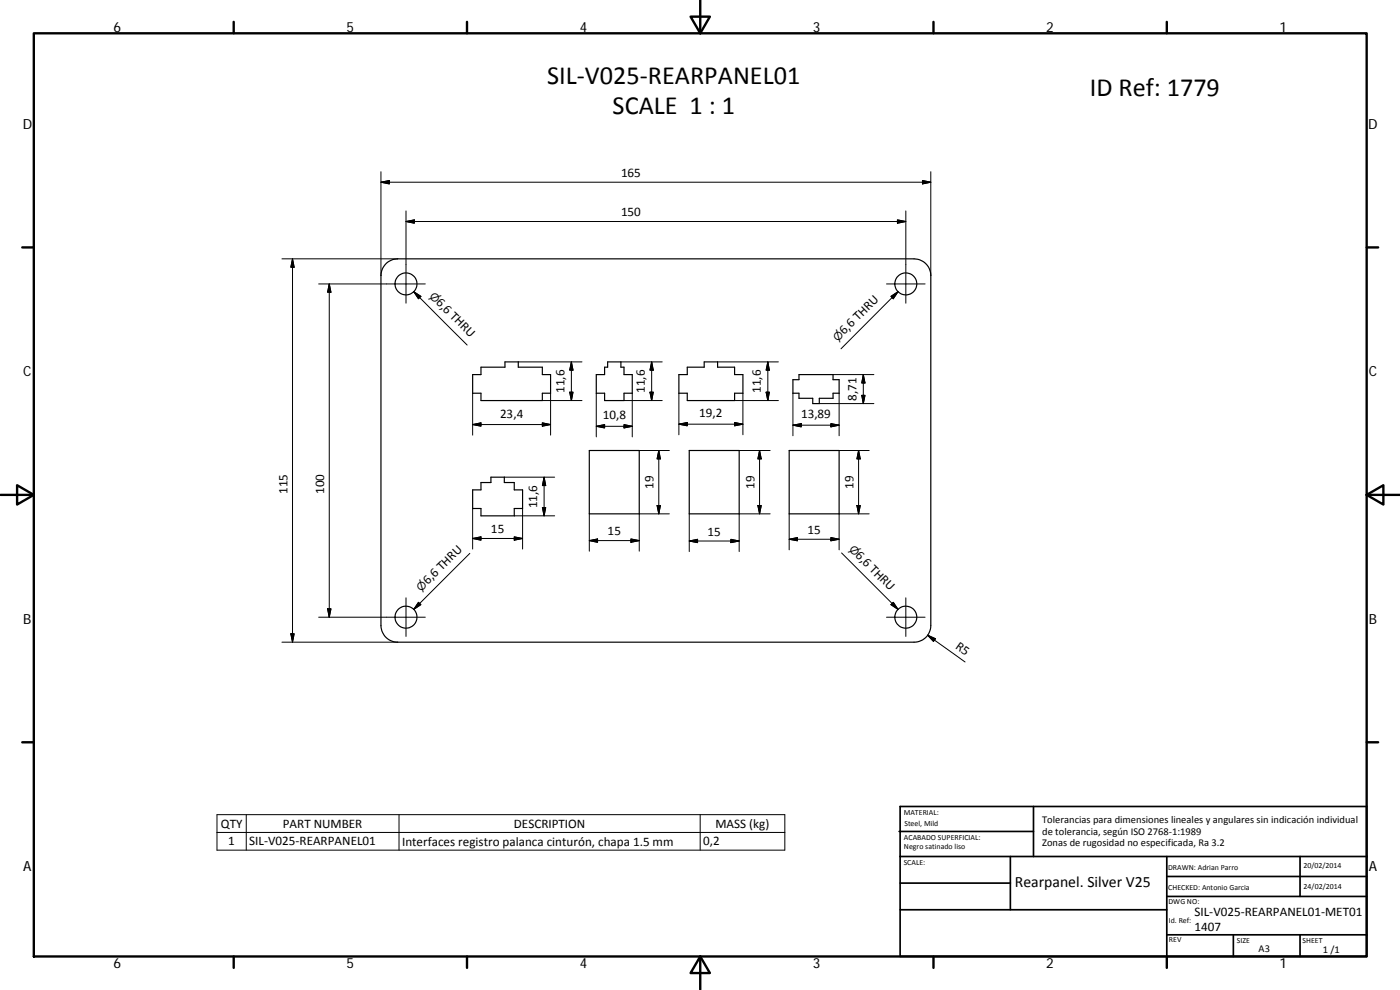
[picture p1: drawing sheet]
<svg xmlns="http://www.w3.org/2000/svg" width="420mm" height="297mm" viewBox="0 0 420 297" stroke-linecap="round" stroke-linejoin="round" font-family="sans-serif">
<g fill="none" stroke="#000" stroke-width=".36">
<path d="M116 79l1.8-1.1 1.5-.2h155a5 5 0 0 1 5 5v105a5 5 0 0 1-5 5h-155a5 5 0 0 1-5-5v-105a5.1 5.1 0 0 1 1.7-3.7zM141.8 112.4h2.5v-2.2h7.2v-1.6h4v1.6h7.3v2.2h2.4v5.6h-2.4v2.2h-18.5v-2.2h-2.5zM182.4 108.6h3.9v1.6h1v2.2h2.4v5.6h-2.4v2.2h-5.8v-2.2h-2.5v-5.6h2.5v-2.2h.9zM203.7 112.4h2.6v-2.2h5v-1.6h4.1v1.6h5.1v2.2h2.5v5.6h-2.5v2.2h-14.2v-2.2h-2.6zM238 113.9h1.8v-1.5h10.2v1.5h1.8v4.1h-1.8v1.5h-4.1v1.6h-2v-1.6h-4.1v-1.5h-1.8zM176.9 135.2h14.9v19h-14.9zM206.9 135.2h14.9v19h-14.9zM236.8 135.2h15v19h-15zM141.8 147h2.5v-2.2h3v-1.6h4.1v1.6h2.9v2.2h2.5v5.6h-2.5v2.2h-10v-2.2h-2.5z"/>
<circle cx="121.8" cy="85.2" r="3.3"/>
<circle cx="271.8" cy="85.2" r="3.3"/>
<circle cx="121.8" cy="185.2" r="3.3"/>
<circle cx="271.9" cy="185.2" r="3.3"/>
</g>
<g fill="none" stroke="#000" stroke-width=".71">
<path d="M10.1 10h400.1v277h-400.1zM70.1 6.6v3.4M140.2 6.6v3.4M207.3 5h5.8l-2.9 5zM210.2 0v10M280.2 6.6v3.4M350.2 6.6v3.4M6.7 74.2h3.4M410.2 74.2h3.4M.2 148.5h9.9M5.1 145.6l5 2.9-5 2.9zM410.2 148.5l5-2.9v5.8z"/>
<path d="M410.2 148.5h9.9M6.7 222.7h3.4M410.2 222.7h3.4M70.1 287v3.4M140.2 287v3.4M210.2 287l2.9 5h-5.8zM210.2 287v10M280.2 287v3.4M350.2 287v3.4"/>
</g>
<g fill="none" stroke="#000" stroke-width=".51">
<path d="M269.8 249.5h40.4M270.1 257h140.1M270.1 242h140.1v45h-140.1zM303.2 257v16M310.2 242v15M350.2 257v30M390.2 257v12M270.1 273h80.1M270.1 265h33.1M350.2 269h60M350.2 263h60M350.2 280.5h60"/>
<path d="M370.2 280.5v6.5M390.2 280.5v6.5"/>
</g>
<g fill="none" stroke="#000" stroke-width=".3">
<path d="M114.3 54.7l2.5-.5v1zM114.3 54.7h165M114.3 51.5v31.2M276.8 54.2l2.5 .5-2.5 .5zM279.3 51.5v31.2M84.6 77.7h34.7M87.8 77.7l.5 2.5h-1zM87.8 77.7v115M121.8 66.5l2.5-.5v1zM121.8 66.5h150.1M121.8 63.3v27.7M269.3 66l2.6 .5-2.6 .5z"/>
<path d="M271.9 63.3v27.7M95.6 85.2h32M98.8 85.2v100M98.8 85.2l.5 2.5h-1zM124.2 87.5l2.1 1.4-.7 .7zM124.2 87.5l16 16M266.1 85.2h11.5M267.4 88.9l2.1-1.4-1.4 2.1zM269.5 87.5l-17.1 17.1M141.8 118v12.6M155.5 108.6h19.2M165.2 118v12.6"/>
<path d="M171 117.7h1l-.5 2.5zM171.5 108.6l.5 2.5h-1zM171.5 108.6v11.6M179 118v13.1M186.3 108.6h12.4M189.7 118v13.1M195.1 117.7h1l-.5 2.5zM195.6 108.6v11.6M195.6 108.6l.5 2.5h-1zM203.7 118v12.5M215.4 108.6h18.2M223 118v12.5"/>
<path d="M229.9 117.7h1l-.5 2.5zM230.4 108.6v11.6M230.4 108.6l.5 2.5h-1zM238 118v12.7M250 112.4h12.3M251.8 118v12.7M258.6 118.6h1l-.5 2.5zM259.1 112.4v8.7M259.1 112.4l.5 2.5h-1zM141.8 127.4l2.5-.5v1zM141.8 127.4h23.4M162.8 126.9l2.4 .5-2.4 .5z"/>
<path d="M162.8 120.2h11.9M179 127.9l2.5-.5v1zM179 127.9h10.7M187.3 120.2h11.4M187.3 127.4l2.4 .5-2.4 .5zM191.8 135.2h9.1M197.7 135.2v19M197.7 135.2l.5 2.5h-1zM203.7 127.3l2.6-.5v1zM203.7 127.3h19.3M220.5 126.8l2.5 .5-2.5 .5zM220.5 120.2h13.1"/>
<path d="M221.8 135.2h9.3M228 135.2l.5 2.5h-1.1zM228 135.2v19M238 127.6l2.5-.5v1zM238 127.6h13.8M245.9 121.1h16.4M249.4 127.1l2.4 .5-2.4 .5zM251.8 135.2h9M257.7 135.2v19M257.7 135.2l.5 2.5h-1zM141.8 152.6v12.1M151.4 143.2h15.1"/>
<path d="M154.3 154.8h12.2M156.8 152.6v12.1M162.8 152.3h1l-.5 2.5zM163.3 143.2l.5 2.5h-1zM163.3 143.2v11.6M176.9 154.2v11.2M197.2 151.7h1l-.5 2.5zM200.9 154.2h-9.1v11.2M206.9 154.2v11.3M227.4 151.7h1.1l-.5 2.5zM231.1 154.2h-9.3v11.3M236.8 154.2v10.8"/>
<path d="M257.2 151.7h1l-.5 2.5zM260.8 154.2h-9v10.8M121.8 179.4v11.6M141 166l-16.8 16.8M141.8 161.6l2.5-.5v1zM141.8 161.6h15M154.3 161.1l2.5 .5-2.5 .5zM176.9 162.2l2.4-.5v1zM176.9 162.2h14.9M189.3 161.7l2.5 .5-2.5 .5zM206.9 162.3l2.4-.5v1zM206.9 162.3h14.9"/>
<path d="M219.3 161.8l2.5 .5-2.5 .5zM236.8 161.8l2.5-.5v1zM236.8 161.8h15M249.4 161.3l2.4 .5-2.4 .5zM252.6 165.9l16.9 16.9M271.9 179.4v11.6M84.6 192.7h34.7M87.3 190.2h1l-.5 2.5zM95.6 185.2h32M98.3 182.7h1l-.5 2.5zM125.6 180.7l.7 .7-2.1 1.4zM266.1 185.2h11.5"/>
<path d="M268.1 180.7l1.4 2.1-2.1-1.4zM278.4 190.6l2.3 1-.5 .8zM278.4 190.6l11.2 8M65.1 244.4h170.4v10.7h-170.4zM65.1 249.8h170.4M73.9 244.4v10.7M119.7 244.4v10.7M210.1 244.4v10.7"/>
</g>
<g fill="#000" stroke="#000" stroke-width=".3">
<path d="M114.3 54.7l2.5-.5v1zM276.8 54.2l2.5 .5-2.5 .5zM121.8 66.5l2.5-.5v1zM269.3 66l2.6 .5-2.6 .5zM87.8 77.7l.5 2.5h-1zM98.8 85.2l.5 2.5h-1zM124.2 87.5l2.1 1.4-.7 .7zM267.4 88.9l2.1-1.4-1.4 2.1zM171 117.7h1l-.5 2.5zM171.5 108.6l.5 2.5h-1zM195.1 117.7h1l-.5 2.5zM195.6 108.6l.5 2.5h-1z"/>
<path d="M229.9 117.7h1l-.5 2.5zM230.4 108.6l.5 2.5h-1zM258.6 118.6h1l-.5 2.5zM259.1 112.4l.5 2.5h-1zM141.8 127.4l2.5-.5v1zM162.8 126.9l2.4 .5-2.4 .5zM179 127.9l2.5-.5v1zM187.3 127.4l2.4 .5-2.4 .5zM197.7 135.2l.5 2.5h-1zM203.7 127.3l2.6-.5v1zM220.5 126.8l2.5 .5-2.5 .5zM228 135.2l.5 2.5h-1.1z"/>
<path d="M238 127.6l2.5-.5v1zM249.4 127.1l2.4 .5-2.4 .5zM257.7 135.2l.5 2.5h-1zM162.8 152.3h1l-.5 2.5zM163.3 143.2l.5 2.5h-1zM197.2 151.7h1l-.5 2.5zM227.4 151.7h1.1l-.5 2.5zM257.2 151.7h1l-.5 2.5zM141.8 161.6l2.5-.5v1zM154.3 161.1l2.5 .5-2.5 .5zM176.9 162.2l2.4-.5v1zM189.3 161.7l2.5 .5-2.5 .5z"/>
<path d="M206.9 162.3l2.4-.5v1zM219.3 161.8l2.5 .5-2.5 .5zM236.8 161.8l2.5-.5v1zM249.4 161.3l2.4 .5-2.4 .5zM87.3 190.2h1l-.5 2.5zM98.3 182.7h1l-.5 2.5zM125.6 180.7l.7 .7-2.1 1.4zM268.1 180.7l1.4 2.1-2.1-1.4zM278.4 190.6l2.3 1-.5 .8z"/>
</g>
<g font-size="7.9">
<text x="164.2" y="25.1">SIL‐V025‐REARPANEL01</text>
<text x="327.1" y="28.7">ID Ref: 1779</text>
<text x="183.9" y="34.1">SCALE 1 : 1</text>
</g>
<text font-size="4.7" x="304.6" y="266.2">Rearpanel. Silver V25</text>
<g font-size="4.2">
<text x="34" y="9.6">6</text>
<text x="104" y="9.6">5</text>
<text x="174" y="9.6">4</text>
<text x="244" y="9.6">3</text>
<text x="314" y="9.6">2</text>
<text x="384" y="9.6">1</text>
<text x="6.8" y="38.7">D</text>
<text x="410.6" y="38.7">D</text>
<text x="7" y="112.9">C</text>
<text x="410.8" y="112.9">C</text>
<text x="7" y="187.1">B</text>
<text x="410.8" y="187.1">B</text>
<text x="7" y="261.3">A</text>
<text x="410.8" y="261.3">A</text>
<text x="34" y="290.4">6</text>
<text x="104" y="290.4">5</text>
<text x="174" y="290.4">4</text>
<text x="244" y="290.4">3</text>
<text x="314" y="290.4">2</text>
<text x="384" y="290.4">1</text>
</g>
<g font-size="3.9">
<text x="186.4" y="53.1">165</text>
<text x="186.4" y="64.9">150</text>
<text x="130.7" y="91" transform="rotate(45 130.7 91)">6,6 THRU</text>
<text x="253.4" y="100.6" transform="rotate(-45 253.4 100.6)">6,6 THRU</text>
<text x="169.4" y="117.9" transform="rotate(-90 169.4 117.9)">11,6</text>
<text x="193.5" y="117.9" transform="rotate(-90 193.5 117.9)">11,6</text>
<text x="228.3" y="117.9" transform="rotate(-90 228.3 117.9)">11,6</text>
<text x="150.1" y="125.3">23,4</text>
<text x="180.9" y="125.8">10,8</text>
<text x="209.9" y="125.2">19,2</text>
<text x="240.4" y="125.5">13,89</text>
<text x="257" y="120.2" transform="rotate(-90 257 120.2)">8,71</text>
<text x="86.2" y="148.2" transform="rotate(-90 86.2 148.2)">115</text>
<text x="97.3" y="148.2" transform="rotate(-90 97.3 148.2)">100</text>
<text x="196.2" y="146.7" transform="rotate(-90 196.2 146.7)">19</text>
<text x="226.4" y="146.7" transform="rotate(-90 226.4 146.7)">19</text>
<text x="256.1" y="146.7" transform="rotate(-90 256.1 146.7)">19</text>
<text x="161.2" y="152.4" transform="rotate(-90 161.2 152.4)">11,6</text>
<text x="147.4" y="160">15</text>
<text x="182.4" y="160.6">15</text>
<text x="212.3" y="160.7">15</text>
<text x="242.3" y="160.2">15</text>
<text x="256.6" y="166.9" transform="rotate(45 256.6 166.9)">6,6 THRU</text>
<text x="128.4" y="175.6" transform="rotate(-45 128.4 175.6)">6,6 THRU</text>
<text x="286.6" y="194.5" transform="rotate(36 286.6 194.5)">R5</text>
<text x="66.3" y="248.3">QTY</text>
<text x="84.9" y="248.3">PART NUMBER</text>
<text x="154.2" y="248.3">DESCRIPTION</text>
<text x="214.7" y="248.5">MASS (kg)</text>
<text x="68.5" y="253.7">1</text>
<text x="74.8" y="253.7">SIL‐V025‐REARPANEL01</text>
<text x="120.7" y="253.8">Interfaces registro palanca cinturón, chapa 1.5 mm</text>
<text x="211" y="253.7">0,2</text>
<text x="358.5" y="274.9">SIL‐V025‐REARPANEL01‐MET01</text>
<text x="358.5" y="279.4">1407</text>
</g>
<g font-size="3.3">
<text x="128.7" y="89" transform="rotate(45 128.7 89)">⌀</text>
<text x="251.4" y="102.6" transform="rotate(-45 251.4 102.6)">⌀</text>
<text x="254.6" y="164.9" transform="rotate(45 254.6 164.9)">⌀</text>
<text x="126.4" y="177.5" transform="rotate(-45 126.4 177.5)">⌀</text>
</g>
<g font-size="3.1">
<text x="312.8" y="246.8">Tolerancias para dimensiones lineales y angulares sin indicación individual</text>
<text x="312.8" y="250.4">de tolerancia, según ISO 2768‐1:1989</text>
<text x="312.8" y="254">Zonas de rugosidad no especificada, Ra 3.2</text>
<text x="377.7" y="285.6">A3</text>
<text x="397" y="285.9">1 /1</text>
</g>
<g font-size="2.4">
<text x="271.2" y="244.4">MATERIAL:</text>
<text x="271.3" y="251.9">ACABADO SUPERFICIAL:</text>
<text x="271.4" y="247.9">Steel, Mild</text>
<text x="271.3" y="254.6">Negro satinado liso</text>
<text x="271.2" y="259.7">SCALE:</text>
<text x="350.6" y="260.9">DRAWN: Adrian Parro</text>
<text x="391.2" y="260.6">20/02/2014</text>
<text x="350.6" y="267">CHECKED: Antonio Garcia</text>
<text x="391.2" y="266.6">24/02/2014</text>
<text x="350.7" y="271.4">DWG NO:</text>
<text x="350.8" y="276.8">Id. Ref:</text>
<text x="350.8" y="282.8">REV</text>
<text x="371.2" y="282.9">SIZE</text>
<text x="390.9" y="282.9">SHEET</text>
</g>
</svg>
